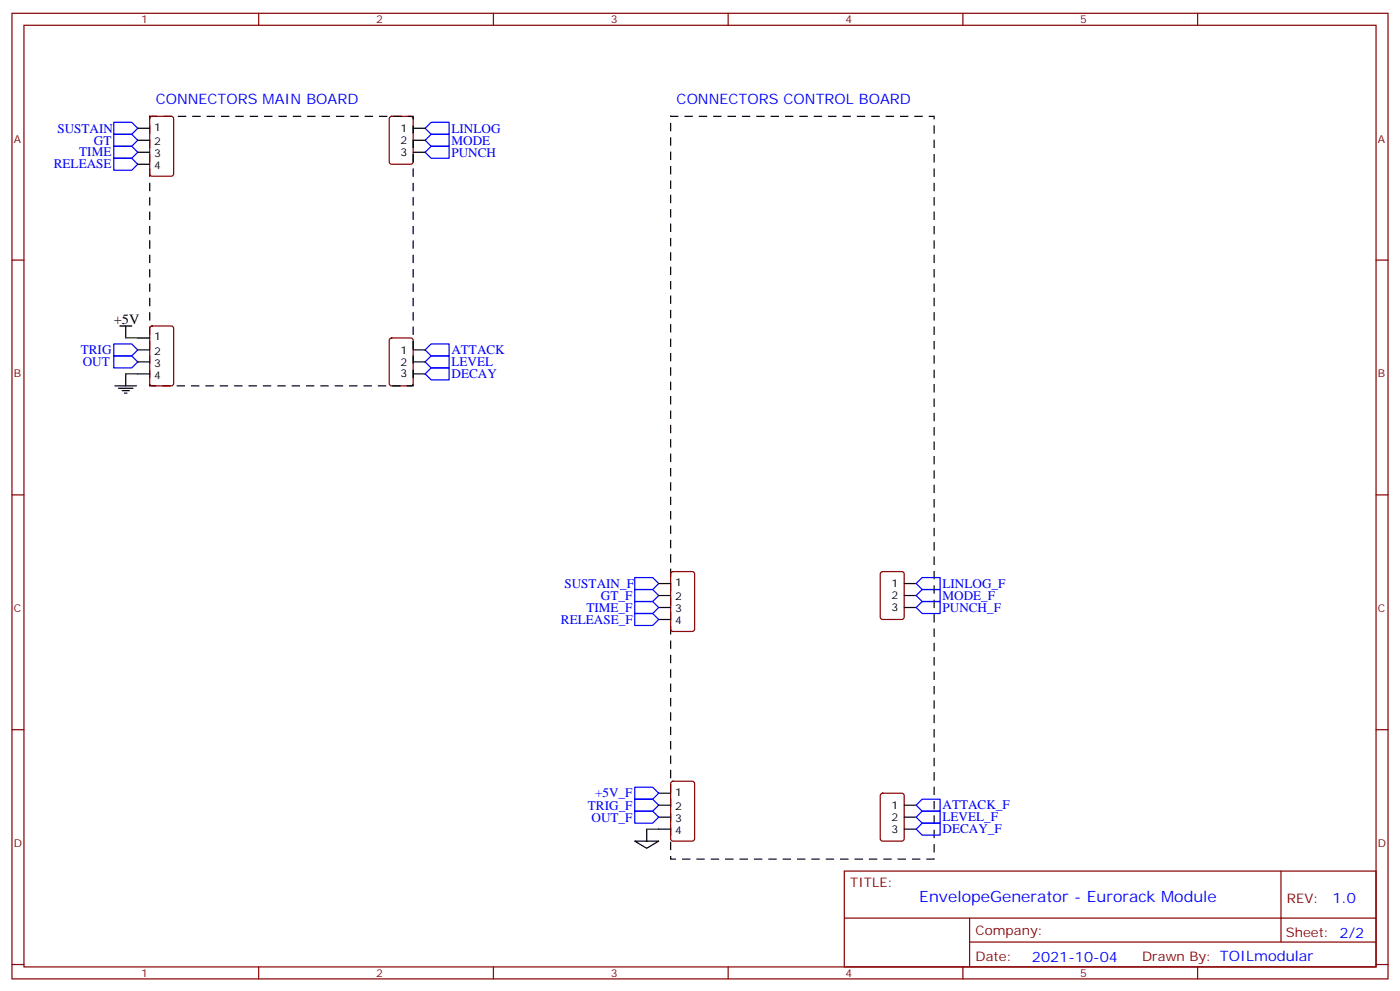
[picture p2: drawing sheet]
<svg xmlns="http://www.w3.org/2000/svg" width="412mm" height="292mm" viewBox="0 0 412 292" stroke-linecap="round" stroke-linejoin="round" font-family="sans-serif">
<g fill="none" stroke="#870000" stroke-width=".35">
<path d="M3.5 3.9h405.4v284.4h-405.4zM7.1 7.4h398.2v277.3h-398.2zM76.2 3.9v3.5M145.3 3.9v3.5M214.5 3.9v3.5M283.6 3.9v3.5M352.8 3.9v3.5M44.3 34.5l.5-.2h5.6l.7 .4 .1 16.5-.5 .6-5.9 .1-.6-.5-.1-16.4zM114.9 34.5l.5-.2h5.6l.7 .4v13l-.5 .6-5.8 .1-.7-.5v-12.9zM3.5 76.6h3.6M405.3 76.6h3.6M44.3 96.2l.5-.2h5.6l.7 .4 .1 16.5-.5 .7h-5.9l-.6-.4-.1-16.5z"/>
<path d="M114.9 99.7l.5-.2h5.6l.7 .4v13l-.5 .7h-5.8l-.7-.4v-13zM3.5 145.7h3.6M405.3 145.7h3.6M197.8 168.5l.5-.2h5.6l.7 .4v16.5l-.5 .7h-5.8l-.7-.4v-16.5zM259.5 168.5l.5-.2h5.6l.7 .4v13l-.4 .7h-5.9l-.7-.4v-13zM3.5 214.9h3.6M405.3 214.9h3.6M197.8 230.3l.5-.3h5.6l.7 .5v16.5l-.5 .6-5.8 .1-.7-.5v-16.4zM259.5 233.8l.5-.2h5.6l.7 .4v13l-.4 .6-5.9 .1-.7-.5v-12.9zM248.7 256.5h156.6v28.2h-156.6zM377.3 256.5v20.9M248.7 270.4h156.5"/>
<path d="M285.6 277.4h119.6M285.6 270.4v14.1M3.5 284h3.6M76.2 284.7v3.6M145.3 284.7v3.6M214.5 284.7v3.6M283.6 284.7v3.6M352.8 284.7v3.6M405.3 284h3.6"/>
</g>
<g fill="none" stroke="#00f" stroke-width=".35">
<path d="M33.5 36h5.3l1.8 1.8-1.8 1.7h-5.3zM33.5 39.5h5.3l1.8 1.8-1.8 1.8h-5.3zM125.2 37.8l1.8-1.8h5.3v3.5h-5.3zM33.5 46.6h5.3l1.8 1.8-1.8 1.7h-5.3zM33.5 43.1h5.3l1.8 1.7-1.8 1.8h-5.3zM125.2 44.8l1.8-1.7h5.3v3.5h-5.3zM125.2 41.3l1.8-1.8h5.3v3.6h-5.3zM33.5 104.8h5.3l1.8 1.8-1.8 1.7h-5.3zM33.5 101.3h5.3l1.8 1.7-1.8 1.8h-5.3zM125.2 103l1.8-1.7h5.3v3.5h-5.3zM125.2 106.6l1.8-1.8h5.3v3.5h-5.3zM125.2 110.1l1.8-1.8h5.3v3.6h-5.3z"/>
<path d="M187 173.6h5.3l1.7 1.8-1.7 1.7h-5.3zM187 170.1h5.3l1.7 1.7-1.7 1.8h-5.3zM187 177.1h5.3l1.7 1.8-1.7 1.8h-5.3zM271.6 170.1h5.3v3.5h-5.3l-1.7-1.8zM271.6 173.6h5.3v3.5h-5.3l-1.7-1.7zM271.6 177.1h5.3v3.6h-5.3l-1.7-1.8zM187 180.7h5.3l1.7 1.7-1.7 1.8h-5.3zM187 235.3h5.3l1.7 1.8-1.7 1.8h-5.3zM187 238.9h5.3l1.7 1.7-1.7 1.8h-5.3zM187 231.8h5.3l1.7 1.8-1.7 1.7h-5.3zM269.9 237.1l1.7-1.8h5.3v3.6h-5.3zM269.9 244.2l1.7-1.8h5.3v3.5h-5.3z"/>
<path d="M269.9 240.6l1.7-1.7h5.3v3.5h-5.3z"/>
</g>
<g fill="none" stroke="#000" stroke-width=".35">
<path d="M40.6 37.8h3.5M121.7 37.8h3.5M40.6 44.8h3.5M40.6 41.3h3.5M40.6 48.4h3.5M121.7 44.8h3.5M121.7 41.3h3.5M35.3 96h3.5M37 96v3.5M40.6 99.5h3.5M33.9 113.6h6.3M34.9 114.3h4.3"/>
<path d="M36 115h2.1M36.7 115.7h.7M37 110.1v3.5M40.6 110.1h3.5M40.6 103h3.5M40.6 106.6h3.5M121.7 110.1h3.5M121.7 103h3.5M121.7 106.6h3.5M194 171.8h3.6M194 175.4h3.6M194 178.9h3.6"/>
<path d="M266.3 171.8h3.6M266.3 175.4h3.6M266.3 178.9h3.6M194 182.4h3.6M194 233.6h3.6M194 237.1h3.6M266.3 237.1h3.6M187 247.7h7l-3.5 2.1zM190.5 244.2v3.5M194 240.6h3.6M194 244.2h3.6M266.3 240.6h3.6"/>
<path d="M266.3 244.2h3.6"/>
</g>
<path d="M44.1 34.3h77.6v79.3h-77.6zM197.6 34.3h77.6v218.7h-77.6z" fill="none" stroke="#000" stroke-width=".35" stroke-dasharray="2.1 2.1"/>
<path d="M37 99.5h3.6M37 110.1h3.6M190.5 244.2h3.5" fill="none" stroke="#008700" stroke-width=".35"/>
<text font-size="4.6" fill="#00f" x="270.8" y="265.5">EnvelopeGenerator - Eurorack Module</text>
<g font-size="4.2" fill="#00f">
<text x="45.9" y="30.7">CONNECTORS MAIN BOARD</text>
<text x="199.3" y="30.7">CONNECTORS CONTROL BOARD</text>
<text x="392.5" y="265.8">1.0</text>
<text x="304" y="283.1">2021-10-04</text>
</g>
<text font-size="4.2" x="33.5" y="95.3">+5V</text>
<g font-size="3.9" fill="#00f">
<text x="16.9" y="39.1">SUSTAIN</text>
<text x="133" y="39.1">LINLOG</text>
<text x="23.3" y="46.1">TIME</text>
<text x="27.6" y="42.6">GT</text>
<text x="133" y="46.1">PUNCH</text>
<text x="133" y="42.6">MODE</text>
<text x="15.9" y="49.6">RELEASE</text>
<text x="23.8" y="104.3">TRIG</text>
<text x="24.4" y="107.9">OUT</text>
<text x="133" y="104.3">ATTACK</text>
<text x="133" y="107.8">LEVEL</text>
<text x="133" y="111.4">DECAY</text>
<text x="166.3" y="173.1">SUSTAIN_F</text>
<text x="277.6" y="173.1">LINLOG_F</text>
<text x="177" y="176.6">GT_F</text>
<text x="277.6" y="176.6">MODE_F</text>
<text x="165.2" y="183.7">RELEASE_F</text>
<text x="172.7" y="180.2">TIME_F</text>
<text x="277.6" y="180.1">PUNCH_F</text>
<text x="173.2" y="238.4">TRIG_F</text>
<text x="175.3" y="234.8">+5V_F</text>
<text x="277.6" y="238.3">ATTACK_F</text>
<text x="174.2" y="241.9">OUT_F</text>
<text x="277.6" y="245.4">DECAY_F</text>
<text x="277.6" y="241.9">LEVEL_F</text>
</g>
<g font-size="3.9" fill="#800">
<text x="250.5" y="261.1">TITLE:</text>
<text x="379.1" y="265.8">REV:</text>
<text x="287.4" y="275.3">Company:</text>
<text x="378.7" y="275.9">Sheet: 2/2</text>
<text x="287.4" y="283">Date:</text>
<text x="336.4" y="283.1">Drawn By: TOILmodular</text>
</g>
<g font-size="3.2" fill="#800">
<text x="41.6" y="6.9">1</text>
<text x="110.8" y="6.9">2</text>
<text x="179.9" y="6.9">3</text>
<text x="249.1" y="6.9">4</text>
<text x="318.2" y="6.9">5</text>
<text x="4.1" y="42">A</text>
<text x="405.9" y="42">A</text>
<text x="4.1" y="111.2">B</text>
<text x="405.9" y="111.2">B</text>
<text x="4.1" y="180.3">C</text>
<text x="405.9" y="180.3">C</text>
<text x="4.1" y="249.4">D</text>
<text x="405.9" y="249.4">D</text>
<text x="41.6" y="287.7">1</text>
<text x="110.8" y="287.7">2</text>
<text x="179.9" y="287.7">3</text>
<text x="249.1" y="287.7">4</text>
<text x="318.2" y="287.7">5</text>
</g>
<g font-size="3.2">
<text x="45.4" y="38.5">1</text>
<text x="117.9" y="38.8">1</text>
<text x="45.4" y="42.7">2</text>
<text x="45.4" y="46.2">3</text>
<text x="117.9" y="45.9">3</text>
<text x="117.9" y="42.4">2</text>
<text x="45.4" y="49.8">4</text>
<text x="45.4" y="100.2">1</text>
<text x="45.4" y="104.5">2</text>
<text x="45.4" y="108">3</text>
<text x="117.9" y="104.1">1</text>
<text x="117.9" y="107.6">2</text>
<text x="45.4" y="111.5">4</text>
<text x="117.9" y="111.2">3</text>
<text x="198.9" y="172.5">1</text>
<text x="262.6" y="172.9">1</text>
<text x="198.9" y="176.8">2</text>
<text x="262.6" y="180">3</text>
<text x="262.6" y="176.4">2</text>
<text x="198.9" y="180.3">3</text>
<text x="198.9" y="183.8">4</text>
<text x="198.9" y="234.3">1</text>
<text x="198.9" y="238.5">2</text>
<text x="262.6" y="238.2">1</text>
<text x="198.9" y="242">3</text>
<text x="198.9" y="245.6">4</text>
<text x="262.6" y="245.2">3</text>
<text x="262.6" y="241.7">2</text>
</g>
</svg>
